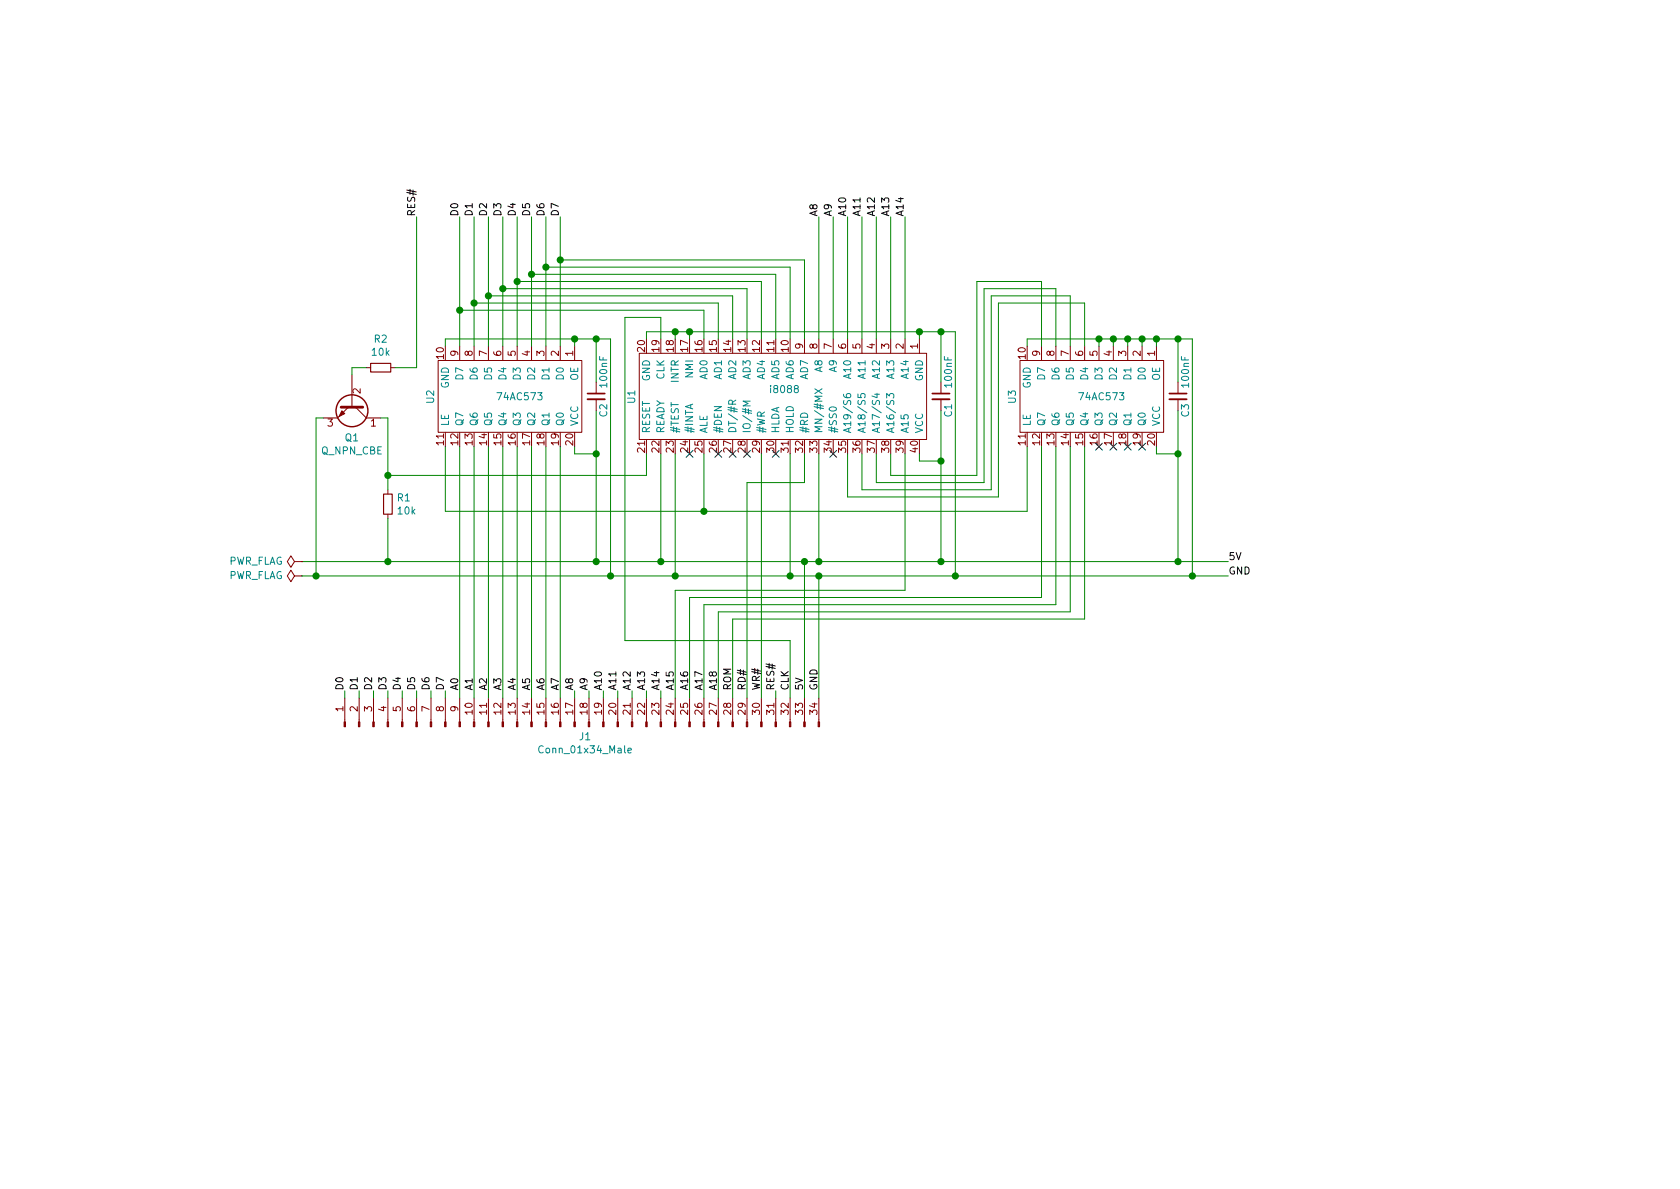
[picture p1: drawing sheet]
EESchema Schematic File Version 4
LIBS:i8088board-cache
EELAYER 26 0
EELAYER END
$Descr A4 11693 8268
encoding utf-8
Sheet 1 1
Title ""
Date ""
Rev ""
Comp ""
Comment1 ""
Comment2 ""
Comment3 ""
Comment4 ""
$EndDescr
$Comp
L Library:i8088 U1
U 1 1
P 6450 2750
F 0 "U1" H 6400 700 50  0000 L CNN
F 1 "i8088" V 6400 1650 50  0000 L CNN
F 2 "" H 6450 2750 50  0001 C CNN
F 3 "" H 6450 2750 50  0001 C CNN
	1    6450 2750
	0    1    1    0   
$EndComp
$Comp
L Library:74HC573 U2
U 1 1
P 4100 2750
F 0 "U2" H 4050 1650 50  0000 L CNN
F 1 "74AC573" V 4100 2100 50  0000 L CNN
F 2 "" H 4100 2750 50  0001 C CNN
F 3 "" H 4100 2750 50  0001 C CNN
	1    4100 2750
	0    1    1    0   
$EndComp
$Comp
L Library:74HC573 U3
U 1 1
P 8150 2750
F 0 "U3" H 8100 1650 50  0000 L CNN
F 1 "74AC573" V 8150 2100 50  0000 L CNN
F 2 "" H 8150 2750 50  0001 C CNN
F 3 "" H 8150 2750 50  0001 C CNN
	1    8150 2750
	0    1    1    0   
$EndComp
$Comp
L Connector:Conn_01x34_Male J1
U 1 1
P 4000 5050
F 0 "J1" V 3928 4977 50  0000 C CNN
F 1 "Conn_01x34_Male" V 3837 4977 50  0000 C CNN
F 2 "" H 4000 5050 50  0001 C CNN
F 3 "~" H 4000 5050 50  0001 C CNN
	1    4000 5050
	0    -1   -1   0   
$EndComp
Text Label 3200 4800 1    50   ~ 0
A0
Text Label 3300 4800 1    50   ~ 0
A1
Text Label 3400 4800 1    50   ~ 0
A2
Text Label 3500 4800 1    50   ~ 0
A3
Text Label 3600 4800 1    50   ~ 0
A4
Text Label 3700 4800 1    50   ~ 0
A5
Text Label 3800 4800 1    50   ~ 0
A6
Text Label 3900 4800 1    50   ~ 0
A7
Text Label 2400 4800 1    50   ~ 0
D0
Text Label 2500 4800 1    50   ~ 0
D1
Text Label 2600 4800 1    50   ~ 0
D2
Text Label 2700 4800 1    50   ~ 0
D3
Text Label 2800 4800 1    50   ~ 0
D4
Text Label 2900 4800 1    50   ~ 0
D5
Text Label 3000 4800 1    50   ~ 0
D6
Text Label 3100 4800 1    50   ~ 0
D7
Text Label 4000 4800 1    50   ~ 0
A8
Text Label 4100 4800 1    50   ~ 0
A9
Text Label 4200 4800 1    50   ~ 0
A10
Text Label 4300 4800 1    50   ~ 0
A11
Text Label 4400 4800 1    50   ~ 0
A12
Text Label 4500 4800 1    50   ~ 0
A13
Text Label 4600 4800 1    50   ~ 0
A14
Text Label 4700 4800 1    50   ~ 0
A15
Text Label 4800 4800 1    50   ~ 0
A16
Text Label 4900 4800 1    50   ~ 0
A17
Text Label 5000 4800 1    50   ~ 0
A18
Text Label 5100 4800 1    50   ~ 0
ROM
Text Label 5200 4800 1    50   ~ 0
RD#
Text Label 5300 4800 1    50   ~ 0
WR#
Text Label 5400 4800 1    50   ~ 0
RES#
Text Label 5500 4800 1    50   ~ 0
CLK
Text Label 5600 4800 1    50   ~ 0
5V
Text Label 5700 4800 1    50   ~ 0
GND
Wire Wire Line
	3000 4850 3000 4800
Wire Wire Line
	3100 4850 3100 4800
Wire Wire Line
	3200 3100 3200 4850
Wire Wire Line
	3300 3100 3300 4850
Wire Wire Line
	3400 3100 3400 4850
Wire Wire Line
	3500 3100 3500 4850
Wire Wire Line
	3600 3100 3600 4850
Wire Wire Line
	3700 3100 3700 4850
Wire Wire Line
	3800 3100 3800 4850
Wire Wire Line
	3900 3100 3900 4850
Wire Wire Line
	4900 2350 4900 2150
Wire Wire Line
	4900 2150 3200 2150
Wire Wire Line
	3200 2150 3200 2400
Wire Wire Line
	5000 2350 5000 2100
Wire Wire Line
	5000 2100 3300 2100
Wire Wire Line
	3300 2100 3300 2400
Wire Wire Line
	5100 2350 5100 2050
Wire Wire Line
	5100 2050 3400 2050
Wire Wire Line
	3400 2050 3400 2400
Wire Wire Line
	5200 2350 5200 2000
Wire Wire Line
	5200 2000 3500 2000
Wire Wire Line
	3500 2000 3500 2400
Wire Wire Line
	5300 2350 5300 1950
Wire Wire Line
	5300 1950 3600 1950
Wire Wire Line
	3600 1950 3600 2400
Wire Wire Line
	5400 2350 5400 1900
Wire Wire Line
	5400 1900 3700 1900
Wire Wire Line
	3700 1900 3700 2400
Wire Wire Line
	5500 2350 5500 1850
Wire Wire Line
	5500 1850 3800 1850
Wire Wire Line
	3800 1850 3800 2400
Wire Wire Line
	5600 2350 5600 1800
Wire Wire Line
	5600 1800 3900 1800
Wire Wire Line
	3900 1800 3900 2400
Wire Wire Line
	3200 2150 3200 1500
Connection ~ 3200 2150
Text Label 3200 1500 1    50   ~ 0
D0
Text Label 3300 1500 1    50   ~ 0
D1
Text Label 3400 1500 1    50   ~ 0
D2
Text Label 3500 1500 1    50   ~ 0
D3
Text Label 3600 1500 1    50   ~ 0
D4
Text Label 3700 1500 1    50   ~ 0
D5
Text Label 3800 1500 1    50   ~ 0
D6
Text Label 3900 1500 1    50   ~ 0
D7
Wire Wire Line
	3300 2100 3300 1500
Connection ~ 3300 2100
Wire Wire Line
	3400 2050 3400 1500
Connection ~ 3400 2050
Wire Wire Line
	3500 2000 3500 1500
Connection ~ 3500 2000
Wire Wire Line
	3600 1950 3600 1500
Connection ~ 3600 1950
Wire Wire Line
	3700 1900 3700 1500
Connection ~ 3700 1900
Wire Wire Line
	3800 1850 3800 1500
Connection ~ 3800 1850
Wire Wire Line
	3900 1800 3900 1500
Connection ~ 3900 1800
Wire Wire Line
	2400 4850 2400 4800
Wire Wire Line
	2500 4850 2500 4800
Wire Wire Line
	2600 4850 2600 4800
Wire Wire Line
	2700 4850 2700 4800
Wire Wire Line
	2800 4850 2800 4800
Wire Wire Line
	2900 4850 2900 4800
Wire Wire Line
	4000 4850 4000 4800
Wire Wire Line
	4100 4850 4100 4800
Wire Wire Line
	4200 4850 4200 4800
Wire Wire Line
	4300 4850 4300 4800
Wire Wire Line
	4400 4850 4400 4800
Wire Wire Line
	4500 4850 4500 4800
Wire Wire Line
	4600 4850 4600 4800
Text Label 5700 1500 1    50   ~ 0
A8
Text Label 5800 1500 1    50   ~ 0
A9
Text Label 5900 1500 1    50   ~ 0
A10
Text Label 6000 1500 1    50   ~ 0
A11
Text Label 6100 1500 1    50   ~ 0
A12
Text Label 6200 1500 1    50   ~ 0
A13
Text Label 6300 1500 1    50   ~ 0
A14
Wire Wire Line
	5700 2350 5700 1500
Wire Wire Line
	5800 2350 5800 1500
Wire Wire Line
	5900 2350 5900 1500
Wire Wire Line
	6000 2350 6000 1500
Wire Wire Line
	6100 2350 6100 1500
Wire Wire Line
	6200 2350 6200 1500
Wire Wire Line
	6300 2350 6300 1500
Wire Wire Line
	2100 3900 2700 3900
Text Label 8550 3900 0    50   ~ 0
5V
Text Label 8550 4000 0    50   ~ 0
GND
$Comp
L power:PWR_FLAG #FLG0101
U 1 1
P 2100 3900
F 0 "#FLG0101" H 2100 3975 50  0001 C CNN
F 1 "PWR_FLAG" V 2100 4028 50  0000 L CNN
F 2 "" H 2100 3900 50  0001 C CNN
F 3 "~" H 2100 3900 50  0001 C CNN
	1    2100 3900
	0    -1   -1   0   
$EndComp
$Comp
L power:PWR_FLAG #FLG0102
U 1 1
P 2100 4000
F 0 "#FLG0102" H 2100 4075 50  0001 C CNN
F 1 "PWR_FLAG" V 2100 4128 50  0000 L CNN
F 2 "" H 2100 4000 50  0001 C CNN
F 3 "~" H 2100 4000 50  0001 C CNN
	1    2100 4000
	0    -1   -1   0   
$EndComp
$Comp
L Device:C_Small C2
U 1 1
P 4150 2750
F 0 "C2" V 4200 2600 50  0000 L CNN
F 1 "100nF" V 4200 2800 50  0000 L CNN
F 2 "" H 4150 2750 50  0001 C CNN
F 3 "~" H 4150 2750 50  0001 C CNN
	1    4150 2750
	1    0    0    -1  
$EndComp
$Comp
L Device:C_Small C1
U 1 1
P 6550 2750
F 0 "C1" V 6600 2600 50  0000 L CNN
F 1 "100nF" V 6600 2800 50  0000 L CNN
F 2 "" H 6550 2750 50  0001 C CNN
F 3 "~" H 6550 2750 50  0001 C CNN
	1    6550 2750
	1    0    0    -1  
$EndComp
$Comp
L Device:C_Small C3
U 1 1
P 8200 2750
F 0 "C3" V 8250 2600 50  0000 L CNN
F 1 "100nF" V 8250 2800 50  0000 L CNN
F 2 "" H 8200 2750 50  0001 C CNN
F 3 "~" H 8200 2750 50  0001 C CNN
	1    8200 2750
	1    0    0    -1  
$EndComp
Wire Wire Line
	6400 2350 6400 2300
Wire Wire Line
	6400 2300 6550 2300
Wire Wire Line
	6550 2300 6550 2650
Wire Wire Line
	6650 2300 6650 4000
Wire Wire Line
	6550 2300 6650 2300
Connection ~ 6550 2300
Connection ~ 6650 4000
Wire Wire Line
	4500 2350 4500 2300
Wire Wire Line
	4500 2300 4700 2300
Connection ~ 6400 2300
Wire Wire Line
	6400 3150 6400 3200
Wire Wire Line
	6400 3200 6550 3200
Wire Wire Line
	6550 3200 6550 2850
Wire Wire Line
	6550 3200 6550 3900
Connection ~ 6550 3200
Connection ~ 6550 3900
Wire Wire Line
	3100 2400 3100 2350
Wire Wire Line
	3100 2350 4000 2350
Wire Wire Line
	4150 2350 4150 2650
Wire Wire Line
	4000 2400 4000 2350
Connection ~ 4000 2350
Wire Wire Line
	4000 2350 4150 2350
Wire Wire Line
	4150 2350 4250 2350
Wire Wire Line
	4250 2350 4250 4000
Connection ~ 4150 2350
Connection ~ 4250 4000
Wire Wire Line
	4250 4000 4700 4000
Wire Wire Line
	4000 3100 4000 3150
Wire Wire Line
	4000 3150 4150 3150
Wire Wire Line
	4150 3150 4150 2850
Wire Wire Line
	4150 3150 4150 3900
Connection ~ 4150 3150
Connection ~ 4150 3900
Wire Wire Line
	7150 2400 7150 2350
Wire Wire Line
	7150 2350 7650 2350
Wire Wire Line
	8200 2350 8200 2650
Wire Wire Line
	8200 2350 8300 2350
Connection ~ 8200 2350
Wire Wire Line
	8050 2400 8050 2350
Connection ~ 8050 2350
Wire Wire Line
	8050 2350 8200 2350
Wire Wire Line
	3100 3550 4900 3550
Wire Wire Line
	4900 3550 4900 3150
Connection ~ 4900 3550
Wire Wire Line
	7950 2400 7950 2350
Connection ~ 7950 2350
Wire Wire Line
	7950 2350 8050 2350
Wire Wire Line
	7850 2400 7850 2350
Connection ~ 7850 2350
Wire Wire Line
	7850 2350 7950 2350
Wire Wire Line
	7750 2400 7750 2350
Connection ~ 7750 2350
Wire Wire Line
	7750 2350 7850 2350
Wire Wire Line
	7650 2400 7650 2350
Connection ~ 7650 2350
Wire Wire Line
	7650 2350 7750 2350
Wire Wire Line
	3100 3100 3100 3550
Wire Wire Line
	6650 4000 8300 4000
Wire Wire Line
	4700 4100 6300 4100
Wire Wire Line
	6300 4100 6300 3150
Wire Wire Line
	4700 4100 4700 4850
Wire Wire Line
	6200 3150 6200 3300
Wire Wire Line
	6200 3300 6800 3300
Wire Wire Line
	6800 3300 6800 1950
Wire Wire Line
	6800 1950 7250 1950
Wire Wire Line
	7250 1950 7250 2400
Wire Wire Line
	6100 3150 6100 3350
Wire Wire Line
	6100 3350 6850 3350
Wire Wire Line
	6850 3350 6850 2000
Wire Wire Line
	6850 2000 7350 2000
Wire Wire Line
	7350 2000 7350 2400
Wire Wire Line
	6000 3150 6000 3400
Wire Wire Line
	6000 3400 6900 3400
Wire Wire Line
	6900 3400 6900 2050
Wire Wire Line
	6900 2050 7450 2050
Wire Wire Line
	7450 2050 7450 2400
Wire Wire Line
	5900 3150 5900 3450
Wire Wire Line
	5900 3450 6950 3450
Wire Wire Line
	6950 3450 6950 2100
Wire Wire Line
	6950 2100 7550 2100
Wire Wire Line
	7550 2100 7550 2400
Wire Wire Line
	6550 3900 8200 3900
Wire Wire Line
	7150 3550 7150 3100
Wire Wire Line
	4900 3550 7150 3550
Wire Wire Line
	8300 2350 8300 4000
Connection ~ 8300 4000
Wire Wire Line
	8300 4000 8550 4000
Wire Wire Line
	8200 2850 8200 3150
Wire Wire Line
	8200 3150 8050 3150
Wire Wire Line
	8050 3150 8050 3100
Wire Wire Line
	8200 3150 8200 3900
Connection ~ 8200 3150
Connection ~ 8200 3900
Wire Wire Line
	8200 3900 8550 3900
NoConn ~ 7650 3100
NoConn ~ 7750 3100
NoConn ~ 7850 3100
NoConn ~ 7950 3100
Wire Wire Line
	5600 3900 5600 4850
Connection ~ 5600 3900
Wire Wire Line
	5400 4850 5400 4800
Wire Wire Line
	5200 3350 5600 3350
Wire Wire Line
	5600 3350 5600 3150
Wire Wire Line
	5200 3350 5200 4850
Wire Wire Line
	5300 3150 5300 4850
Wire Wire Line
	4150 3900 4600 3900
Wire Wire Line
	4600 3150 4600 3900
Connection ~ 4600 3900
Wire Wire Line
	4700 2350 4700 2300
Connection ~ 4700 2300
Wire Wire Line
	4700 2300 4800 2300
Wire Wire Line
	4800 4150 7250 4150
Wire Wire Line
	4800 4150 4800 4850
Wire Wire Line
	4900 4200 7350 4200
Wire Wire Line
	4900 4200 4900 4850
Wire Wire Line
	5000 4250 7450 4250
Wire Wire Line
	5000 4250 5000 4850
Wire Wire Line
	5100 4300 7550 4300
Wire Wire Line
	5100 4300 5100 4850
Wire Wire Line
	7250 3100 7250 4150
Wire Wire Line
	7350 3100 7350 4200
Wire Wire Line
	7450 3100 7450 4250
Wire Wire Line
	7550 3100 7550 4300
Wire Wire Line
	4700 3150 4700 4000
Connection ~ 4700 4000
Wire Wire Line
	4700 4000 5500 4000
Wire Wire Line
	4800 2350 4800 2300
Connection ~ 4800 2300
Wire Wire Line
	4800 2300 6400 2300
Wire Wire Line
	4350 2200 4600 2200
Wire Wire Line
	4600 2200 4600 2350
$Comp
L Device:Q_NPN_CBE Q1
U 1 1
P 2450 2800
F 0 "Q1" V 2686 2800 50  0000 C CNN
F 1 "Q_NPN_CBE" V 2777 2800 50  0000 C CNN
F 2 "" H 2650 2900 50  0001 C CNN
F 3 "~" H 2450 2800 50  0001 C CNN
	1    2450 2800
	0    1    1    0   
$EndComp
$Comp
L Device:R_Small R1
U 1 1
P 2700 3500
F 0 "R1" H 2759 3546 50  0000 L CNN
F 1 "10k" H 2759 3455 50  0000 L CNN
F 2 "" H 2700 3500 50  0001 C CNN
F 3 "~" H 2700 3500 50  0001 C CNN
	1    2700 3500
	1    0    0    -1  
$EndComp
$Comp
L Device:R_Small R2
U 1 1
P 2650 2550
F 0 "R2" V 2846 2550 50  0000 C CNN
F 1 "10k" V 2755 2550 50  0000 C CNN
F 2 "" H 2650 2550 50  0001 C CNN
F 3 "~" H 2650 2550 50  0001 C CNN
	1    2650 2550
	0    -1   -1   0   
$EndComp
Wire Wire Line
	2700 3600 2700 3900
Connection ~ 2700 3900
Wire Wire Line
	2700 3900 4150 3900
Wire Wire Line
	2700 3400 2700 3300
Wire Wire Line
	2700 2900 2650 2900
Wire Wire Line
	4500 3150 4500 3300
Wire Wire Line
	4500 3300 2700 3300
Connection ~ 2700 3300
Wire Wire Line
	2700 3300 2700 2900
Wire Wire Line
	2100 4000 2200 4000
Wire Wire Line
	2250 2900 2200 2900
Wire Wire Line
	2200 2900 2200 4000
Connection ~ 2200 4000
Wire Wire Line
	2200 4000 4250 4000
Wire Wire Line
	2450 2550 2450 2600
Text Label 2900 1500 1    50   ~ 0
RES#
Wire Wire Line
	5600 3900 5700 3900
Wire Wire Line
	5700 4000 5700 4850
Connection ~ 5700 4000
Wire Wire Line
	5700 4000 6650 4000
Wire Wire Line
	5700 3150 5700 3900
Connection ~ 5700 3900
Wire Wire Line
	5700 3900 6550 3900
NoConn ~ 5200 3150
NoConn ~ 4800 3150
NoConn ~ 5100 3150
NoConn ~ 5000 3150
Wire Wire Line
	5500 4450 4350 4450
Wire Wire Line
	5500 4450 5500 4850
Wire Wire Line
	4350 2200 4350 4450
Connection ~ 5500 4000
Wire Wire Line
	5500 4000 5700 4000
Wire Wire Line
	5500 3150 5500 4000
Wire Wire Line
	4600 3900 5600 3900
NoConn ~ 5800 3150
NoConn ~ 5400 3150
Wire Wire Line
	2900 1500 2900 2550
Wire Wire Line
	2900 2550 2750 2550
Wire Wire Line
	2450 2550 2550 2550
$EndSCHEMATC
